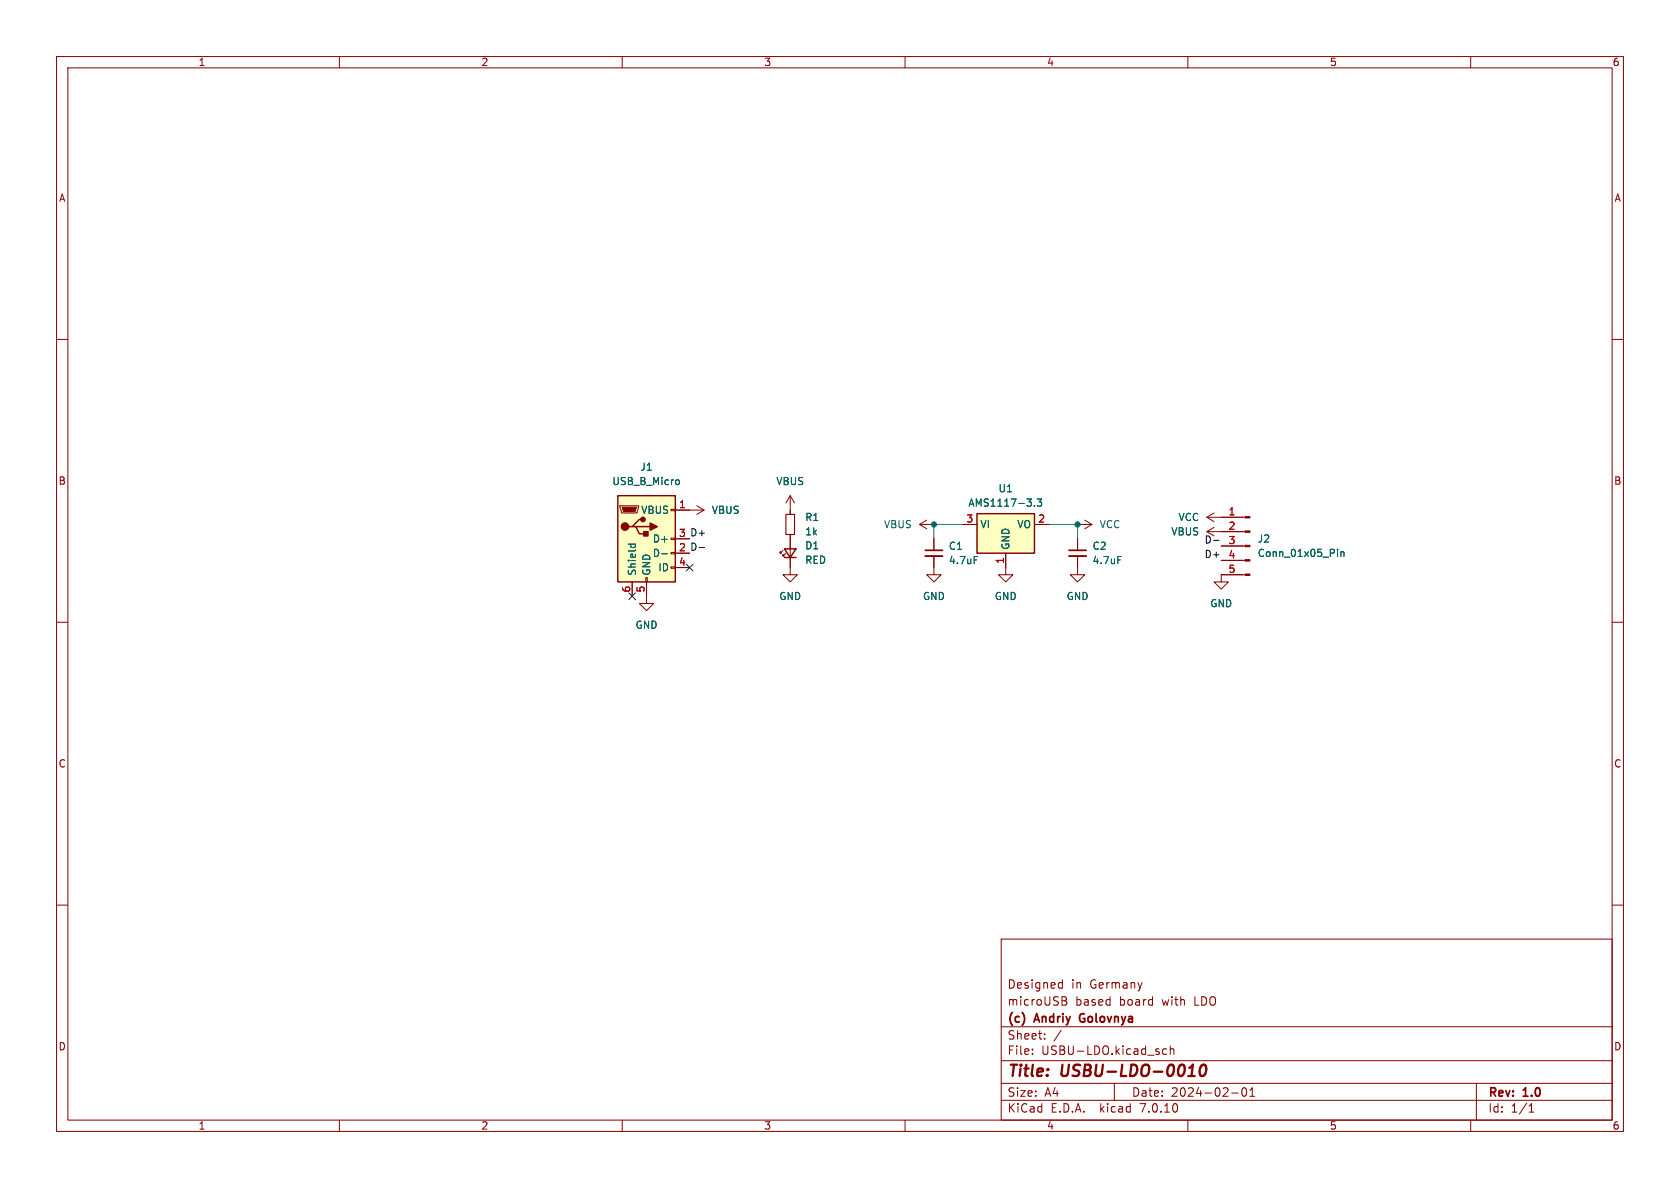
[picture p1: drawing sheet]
<svg xmlns="http://www.w3.org/2000/svg" width="297mm" height="210mm" viewBox="0 0 297 210" stroke-linecap="round" stroke-linejoin="round" font-family="sans-serif">
<g fill="none" stroke="#840000" stroke-width=".18">
<path d="M10 10h277v190h-277zM12 12h273v186h-273zM60 10v2M110 10v2M160 10v2M210 10v2M260 10v2M10 60h2M285 60h2M109.6 89.4h3.3v.3l-.3 1h-2.7zM118.6 97.7h.8v.2h-.8zM118.6 95.1h.8v.3h-.8z"/>
<path d="M118.6 90h.8v.3h-.8zM119.4 90.2h5.1M119.4 95.3h2.5M123.2 89.4l1.3 .8M124.5 90.2l-1.3 .7M138.4 97.3l-.5 .5v-.3v.3h.3M138.9 97.8l-.5 .5v-.3v.3h.3M139.7 94.5v7.1h1.3l-1.3 1.3-1.3-1.3h1.3M139.7 87.6v3.3M139.7 87.6l-.8 1.3M139.7 87.6l.8 1.3M162.6 92.7h2.5"/>
<path d="M162.6 92.7l1.2 .8M163.8 91.9l-1.2 .8M165.1 98.3v3.3h1.3l-1.3 1.3-1.3-1.3h1.3M165.1 95.3v2M170.2 92.7h2.5M177.8 97.8v3.8h1.3l-1.3 1.3-1.3-1.3h1.3M182.9 92.7h2.5M190.5 98.3v3.3h1.3l-1.3 1.3-1.3-1.3h1.3M190.5 92.7h2.5M190.5 95.3v2M191.8 91.9l1.2 .8M193 92.7l-1.2 .8"/>
<path d="M213.4 91.4l1.2 .8M213.4 91.4h6.7M213.4 94l1.2 .7M213.4 94h6.7M214.6 90.7l-1.2 .7M214.6 93.2l-1.2 .8M215.9 99.1h4.2M215.9 96.5h4.2M10 110h2M111.8 102.9v2.5M114.2 102.1h.2v.8h-.2zM114.3 102.9v3.8h1.3l-1.3 1.3-1.3-1.3h1.3"/>
<path d="M118.6 100.2h.8v.3h-.8zM119.4 100.3h2.5M220.1 101.6h-4.2v1.3h1.3l-1.3 1.2-1.3-1.2h1.3M285 110h2M10 160h2M285 160h2M177 166h108v32h-108zM187.4 173.7l.4 .1M187.7 176.2h.5l.3 .1v.3l-.3 .3M187.7 176.9h.5M187.8 173.2v1.5M187.8 174.6l-.4 .1"/>
<path d="M188.2 176.9a.4 .4 0 0 1 .4 .4 .4 .4 0 0 1-.3 .4h-.6M60 198v2M110 198v2M160 198v2M177 194.5h108M177 191.5h108M177 187.5h108M177 181.5h108M182.5 186.3v.1M182.5 185.5v.1M184.7 183.6v.1M184.7 182.8v.1"/>
<path d="M187.6 182.1l-1.3 2M197 191.5v3M206.2 185.5l-.4-.1-.3 .3v.4l.2 .2h.5M206.9 185.5l.2-.1 .4 .1v.9M206.9 184.9v1.5M210 198v2M217.7 193.2h1.2M219.7 192.4l.2-.1a.81 .81 0 0 1 .6 .6 .81 .81 0 0 1-.3 .8l-.2 .1a.81 .81 0 0 1-.3-1.4zM221 193.8h.8M221 192.7l.4-.4v1.5M260 198v2M261 191.5v6.5"/>
<path d="M270.3 196.6h.9M270.3 195.5l.4-.4v1.5"/>
</g>
<path d="M210.1 190.2h1.1M210.4 188.7l.5-.5-.3 2M212.4 188.4a.46 .46 0 0 1 .5-.2 .46 .46 0 0 1 .3 .4 1.15 1.15 0 0 1-.8 1.6l-.1-.1a1.54 1.54 0 0 1 .1-1.7z" fill="none" stroke="#840000" stroke-width=".4"/>
<path d="M163.6 97.3h3M189 97.3h3M191 179.4l-.2 .4 .2 .7" fill="none" stroke="#840000" stroke-width=".3"/>
<g fill="#ffffc2" stroke="#ffffc2" stroke-width=".18">
<path d="M172.7 90.8h10.2v7h-10.2z"/>
<path d="M109.2 87.6h10.2v15.3h-10.2z"/>
</g>
<path d="M109.2 87.6h10.2v15.3h-10.2zM111.8 93.1h.6l.6 1.3h1.3M112.4 93.1h2.5M113.7 91.8h-.7l-1.2 1.3h-.7M138.7 97h2l-1 1.6zM138.7 98.6h2M172.7 90.8h10.2v7h-10.2z" fill="none" stroke="#840000" stroke-width=".25"/>
<g fill="none" stroke="#006464" stroke-width=".18">
<path d="M111.1 96.2h1.2M111.6 96.2l-.1 .4M112.3 96.2v.4M117 97.9h1M119.7 84.8l.3 .1 .1 .2-.1 .4-.3 .2M172.2 98.4h.6M182.9 89.4v.1M183.4 88.2h.7l-.4 .5 .4 .1v.6l-.2 .1-.5-.1M197.6 98.4h.6M236.5 97.1v.1M236.5 97.5v.9M237.1 97.5v.9"/>
<path d="M237.1 97.6l.1-.1 .3 .1 .1 .8"/>
</g>
<path d="M163.6 98.3h3M189 98.3h3" fill="none" stroke="#840000" stroke-width=".33"/>
<path d="M138.9 90.9h1.6v3.6h-1.6z" fill="none" stroke="#840000" stroke-width=".2"/>
<g fill="#840000" stroke="#840000" stroke-width=".25">
<path d="M114.9 92.5l1.3 .6-1.3 .6z"/>
<path d="M113.8 94h.8v.7h-.8z"/>
<circle cx="110.5" cy="93.1" r=".63"/>
<circle cx="113.7" cy="91.8" r=".38"/>
</g>
<g fill="#840000" stroke="#840000" stroke-width=".18">
<path d="M110 89.7h2.5l-.2 .7h-2.1z"/>
<path d="M220.1 101.5h.9v.2h-.9z"/>
<path d="M220.1 98.9h.9v.3h-.9z"/>
<path d="M220.1 96.4h.9v.2h-.9z"/>
<path d="M220.1 93.9h.9v.2h-.9z"/>
<path d="M220.1 91.3h.9v.3h-.9z"/>
</g>
<path d="M123.6 96.8h1M214.5 95.5h1" fill="none" stroke="#0f0f0f" stroke-width=".18"/>
<path d="M170.2 92.7h-5.1v2.6M185.4 92.7h5.1v2.6" fill="none" stroke="#009600" stroke-width=".18"/>
<path d="M121.3 99.7l1.2 1.2M122.5 99.7l-1.2 1.2M111.2 104.8l1.2 1.2M112.4 104.8l-1.2 1.2" fill="none" stroke="#000084" stroke-width=".18"/>
<g fill="#009600" stroke="#009600" stroke-width=".18">
<circle cx="190.5" cy="92.7" r=".46"/>
<circle cx="165.1" cy="92.7" r=".46"/>
</g>
<g font-size="2.8" fill="#840000">
<text x="178" y="190.9">Title:</text>
<text x="187.7" y="190.9">USBU-LDO-0010</text>
</g>
<g font-size="2.1" fill="#840000">
<text x="178" y="178">microUSB</text>
<text x="178" y="175">Designed</text>
<text x="189.4" y="175">in</text>
<text x="190.1" y="178">based</text>
<text x="192.7" y="175">Germany</text>
<text x="198" y="178">board</text>
<text x="205.6" y="178">with</text>
<text x="211.4" y="178">LDO</text>
<text x="178" y="184">Sheet:</text>
<text x="178" y="181.2">(c)</text>
<text x="183" y="181.2">Andriy</text>
<text x="191.6" y="181.2">Golovnya</text>
<text x="178" y="186.7">File:</text>
<text x="184.1" y="186.7">USBU-LDO.kicad_sch</text>
<text x="178" y="196.9">KiCad</text>
<text x="178" y="194.1">Size:</text>
<text x="184.7" y="194.1">A4</text>
<text x="185.7" y="196.9">E.D.A.</text>
<text x="194.6" y="196.9">kicad</text>
<text x="200" y="194.1">Date:</text>
<text x="201.8" y="196.9">7.0.10</text>
<text x="207" y="194.1">2024-02-01</text>
<text x="263" y="194.3">Rev:</text>
<text x="263" y="196.9">Id:</text>
<text x="267.1" y="196.9">1/1</text>
<text x="269.4" y="194.3">1.0</text>
</g>
<g font-size="1.8" fill="#840000">
<text x="35" y="11.9">1</text>
<text x="85" y="11.9">2</text>
<text x="135" y="11.9">3</text>
<text x="185" y="11.9">4</text>
<text x="235" y="11.9">5</text>
<text x="285" y="11.9">6</text>
<text x="10.3" y="35.9">A</text>
<text x="285.3" y="35.9">A</text>
<text x="10.3" y="85.9">B</text>
<text x="285.3" y="85.9">B</text>
<text x="119.9" y="97.5">2 D-</text>
<text x="10.3" y="135.9">C</text>
<text x="285.3" y="135.9">C</text>
<text x="10.3" y="185.9">D</text>
<text x="285.3" y="185.9">D</text>
<text x="35" y="199.9">1</text>
<text x="85" y="199.9">2</text>
<text x="135" y="199.9">3</text>
<text x="185" y="199.9">4</text>
<text x="235" y="199.9">5</text>
<text x="285" y="199.9">6</text>
</g>
<g font-size="1.8" fill="#006464">
<text x="113.1" y="83.4">J1</text>
<text x="108.2" y="86">USB_B_Micro</text>
<text x="137.1" y="86">VBUS</text>
<text x="171.1" y="89.8">AMS1117-3.3</text>
<text x="176.4" y="87.2">U1</text>
<text x="113.3" y="91">VBUS</text>
<text x="125.7" y="91">VBUS</text>
<text x="142.2" y="92.3">R1</text>
<text x="142.2" y="94.8">1k</text>
<text x="156.2" y="93.6">VBUS</text>
<text x="173.2" y="93.6">VI</text>
<text x="179.7" y="93.6">VO</text>
<text x="194.3" y="93.6">VCC</text>
<text x="207" y="94.8">VBUS</text>
<text x="208.2" y="92.3">VCC</text>
<text x="112.6" y="101.9" transform="rotate(-90 112.6 101.9)">Shield</text>
<text x="115.2" y="101.9" transform="rotate(-90 115.2 101.9)">GND</text>
<text x="115.3" y="98.7">D-</text>
<text x="115.3" y="96.1">D+</text>
<text x="116.3" y="101.2">ID</text>
<text x="142.2" y="97.3">D1</text>
<text x="142.2" y="99.9">RED</text>
<text x="167.6" y="97.4">C1</text>
<text x="167.6" y="99.9">4.7uF</text>
<text x="178.7" y="97.3" transform="rotate(-90 178.7 97.3)">GND</text>
<text x="193" y="97.4">C2</text>
<text x="193" y="99.9">4.7uF</text>
<text x="222.3" y="96.1">J2</text>
<text x="222.3" y="98.7">Conn_01x05_Pin</text>
<text x="137.7" y="106.3">GND</text>
<text x="163.1" y="106.3">GND</text>
<text x="175.8" y="106.3">GND</text>
<text x="188.5" y="106.3">GND</text>
<text x="213.9" y="107.5">GND</text>
<text x="112.3" y="111.4">GND</text>
</g>
<g font-size="1.8" fill="#a90000">
<text x="119.9" y="89.9">1</text>
<text x="119.9" y="95">3</text>
<text x="170.7" y="92.5">3</text>
<text x="183.4" y="92.5">2</text>
<text x="217.1" y="91.2">1</text>
<text x="217.1" y="93.7">2</text>
<text x="119.9" y="100.1">4</text>
<text x="119.9" y="97.5">2</text>
<text x="177.5" y="99.8" transform="rotate(-90 177.5 99.8)">1</text>
<text x="217.1" y="96.3">3</text>
<text x="217.1" y="98.8">4</text>
<text x="217.1" y="101.3">5</text>
<text x="111.5" y="104.8" transform="rotate(-90 111.5 104.8)">6</text>
<text x="114" y="104.8" transform="rotate(-90 114 104.8)">5</text>
</g>
<g font-size="1.8" fill="#0f0f0f">
<text x="119.9" y="95">3 D+</text>
<text x="212.9" y="96.2">D-</text>
<text x="212.9" y="98.7">D+</text>
</g>
</svg>
